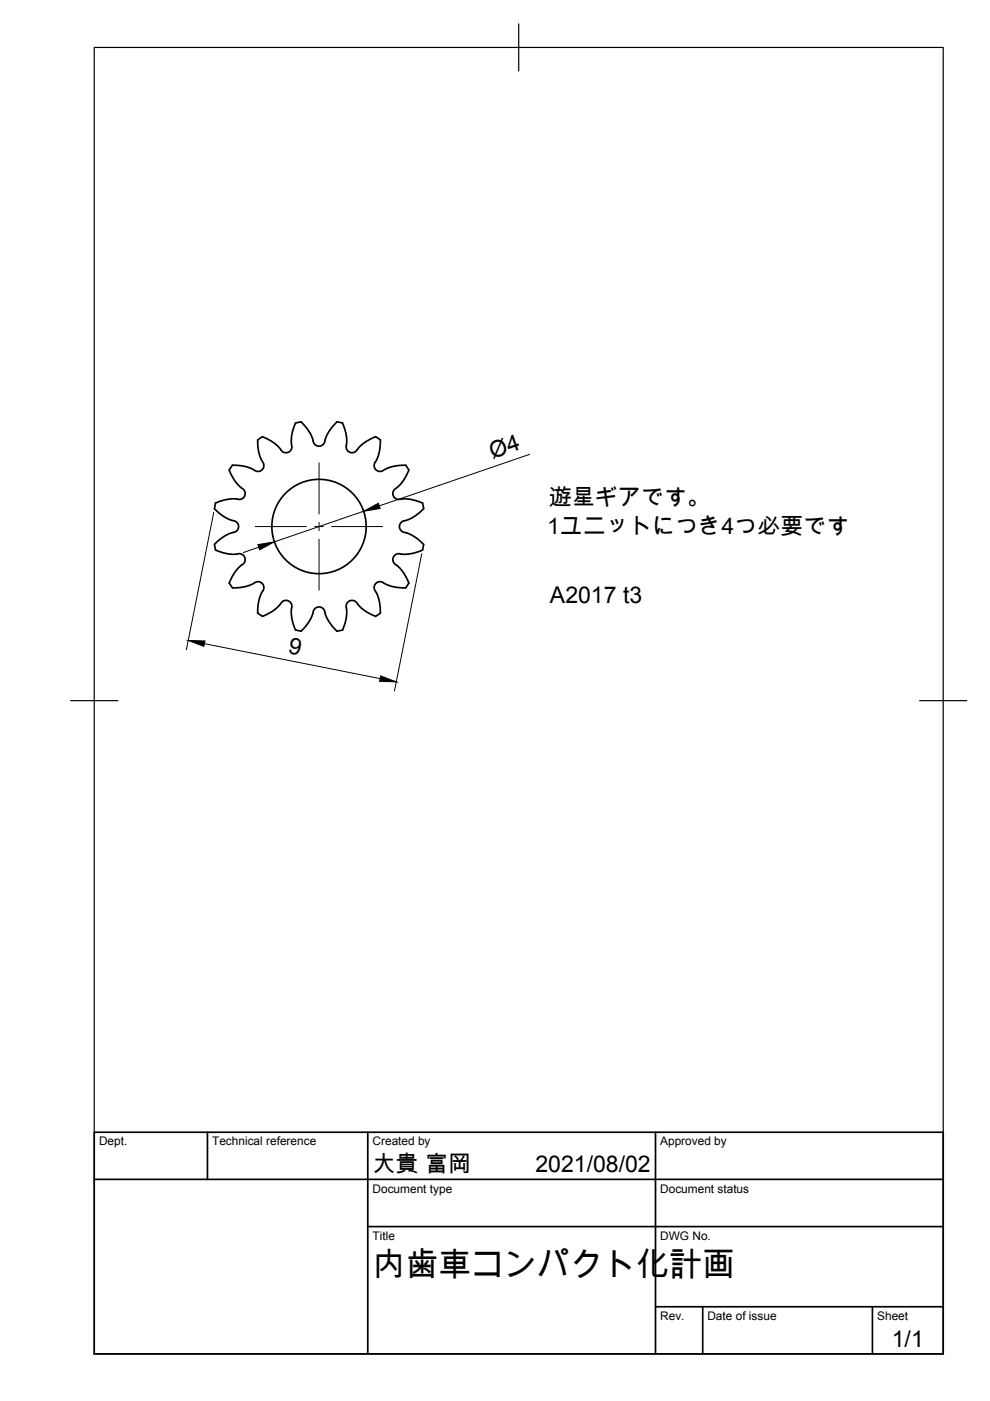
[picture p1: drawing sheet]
<svg xmlns="http://www.w3.org/2000/svg" width="210mm" height="297mm" viewBox="0 0 210 297" stroke-linecap="round" stroke-linejoin="round" font-family="sans-serif">
<g fill="none" stroke="#000" stroke-width=".36">
<path d="M49.3 98.6l-.2 .3a1.33 1.33 0 0 0 0 2l1.4 1.9 1.3 1.2 .2 .6-.2 .6-.3 .4-.5 .3-2.1-.1-2.3 .5a1.07 1.07 0 0 0-1.1 1.2v.3M54.6 93.3l.2 2.5 .4 1.2 .7 1.6v.5l-.3 .5-.5 .3h-.7l-1.4-.7-1-.3-2.7-.3M63.8 89.5l1.9 2.3 .9 2.3 .4 .4 .5 .1 .7-.1 .5-.4 .5-1.5 .6-1.2 1.6-1.9M63.9 89.4l-.6 .2a.77 .77 0 0 0-.9 .8l-.6 2.4 .1 2.2-.3 .5-.4 .4-.6 .1-.6-.2-1.5-1.5-2-1.3a1.24 1.24 0 0 0-1.8 .3M71.4 89.4l.3 .1a1.21 1.21 0 0 1 1.3 1.3l.5 2.2-.1 2.1 .3 .5 .6 .4 1-.2 1.7-1.8 2.1-1.2a.61 .61 0 0 1 1 .1l.5 .4M80.6 93.3l-.1 1.9-.2 1.2-1 2.2 .1 .5 .3 .5 .5 .3h.6l1.9-.9 2.5-.4a1.11 1.11 0 0 1 1.4 1.4l-1.5 2.5-1.6 1.5-.2 .6 .1 .4 .3 .5 .6 .4 2.4-.1 2.4 .7a.61 .61 0 0 1 .6 .7l.1 .6M45.4 107.9l1.2 1 1.3 .9 2.1 .8 .4 .3 .2 .6-.1 .7-.5 .5-1.4 .4-1 .6-2.2 1.7M45.5 115.4l.1 .6a.71 .71 0 0 0 .8 .9l2.2 .6 2.4-.1 .6 .3 .3 .6-.1 1-1.8 1.8-1.4 2.5M89.8 107.9l-2.1 1.7-1 .5-1.4 .5-.4 .3-.2 .6 .1 .7 .5 .5 2.1 .8 2.1 1.6a.59 .59 0 0 1 .2 .9 1 1 0 0 1-1 1l-2.1 .5-2.3-.1-.6 .3-.4 .6 .2 1 1.8 1.8 1.4 2.5M48.6 123.6l.7 1M49.3 124.6l2.6-.2 1.3-.4 1.2-.7h.5l.6 .3 .3 .4 .1 .7-.9 2.2-.3 2.2a1.07 1.07 0 0 0 .7 1.4l.3 .2M55.6 130.7l2.5-1.3 1-.8 .9-1.1 1-.2 .5 .4 .3 .5v2.1l.5 2.4a1.08 1.08 0 0 0 1.3 1.1h.3"/>
<path d="M79.6 130.7l-2.5-1.4-1.8-1.8-1-.2-.5 .3-.4 .6v2.6l-.6 2.3a.59 .59 0 0 1-.8 .6 .97 .97 0 0 1-1.2-.6l-1.2-1.6-.9-2.3-.5-.4-.7-.1-.5 .1-.4 .4-.5 1.5-.6 1.2-1.7 1.9M86.7 123.6l-.2 .3a1.2 1.2 0 0 1-1.6 .7l-1.9-.3-2.2-1-.6 .1-.5 .3-.3 .5-.1 .5 1 2.1 .3 2.7a.6 .6 0 0 1-.5 .8l-.5 .4"/>
<circle cx="67.6" cy="111.6" r="10"/>
</g>
<!-- layer: Border -->
<path d="M20 10.1h180v276.9h-180zM110 5.1v10M15 148.6h10M195 148.6h10" fill="none" stroke="#000" stroke-width=".25"/>
<!-- layer: TitleBlock -->
<path d="M20 240.1h180v46.9h-180zM20 250h180M44 240.1v9.9M78 240.1v46.9M139 240.1v46.9M78 260.1h122M139 277.1h61M149 277.1v9.9M185 277.1v9.9" fill="none" stroke="#000" stroke-width=".36"/>
<!-- layer: Center Lines -->
<path d="M67.6 98.1v10.9M54.1 111.6h10.9M66.7 111.6h1.8M67.6 110.8v1.7M67.6 114.3v10.8M70.3 111.6h10.8" fill="none" stroke="#000" stroke-width=".21"/>
<!-- layer: Dimensions -->
<path d="M112.3 96.3l-31.9 11M45.3 108.6l-5.8 29.2M54.9 116l-3.3 1.2M77.1 108.4l-18.9 6.5M89.4 117.4l-5.8 29.1M43.3 136.5l37.3 7.4" fill="none" stroke="#000" stroke-width=".21"/>
<path d="M54.7 115.5l3.5-.6-3.1 1.7zM77.1 108.4l3.1-1.7 .4 1.1zM39.9 135.8l3.6 .1-.3 1.1zM80.7 143.3l3.3 1.3-3.5-.2z" fill="#000" stroke="#000" stroke-width=".21"/>
<text font-size="7" x="79" y="270.6">内歯車コンパクト化計画</text>
<g font-size="4.9">
<text x="104.4" y="97.3" transform="rotate(-19 104.4 97.3)">Ø4</text>
<text x="116.4" y="107">遊星ギアです。</text>
<text x="116" y="113.3">1ユニットにつき4つ必要です</text>
<text x="116.6" y="127.9">A2017 t3</text>
<text x="60.9" y="138.4" transform="rotate(12 60.9 138.4)">9</text>
<text x="79" y="248.5">大貴 富岡</text>
<text x="113.5" y="248.5">2021/08/02</text>
<text x="189.1" y="285.7">1/1</text>
</g>
<g font-size="2.5">
<text x="21" y="242.9">Dept.</text>
<text x="45" y="242.9">Technical reference</text>
<text x="79" y="242.9">Created by</text>
<text x="140" y="242.9">Approved by</text>
<text x="79" y="252.8">Document type</text>
<text x="140" y="252.8">Document status</text>
<text x="79" y="262.9">Title</text>
<text x="140" y="262.9">DWG No.</text>
<text x="140" y="279.9">Rev.</text>
<text x="150" y="279.9">Date of issue</text>
<text x="186" y="279.9">Sheet</text>
</g>
</svg>
